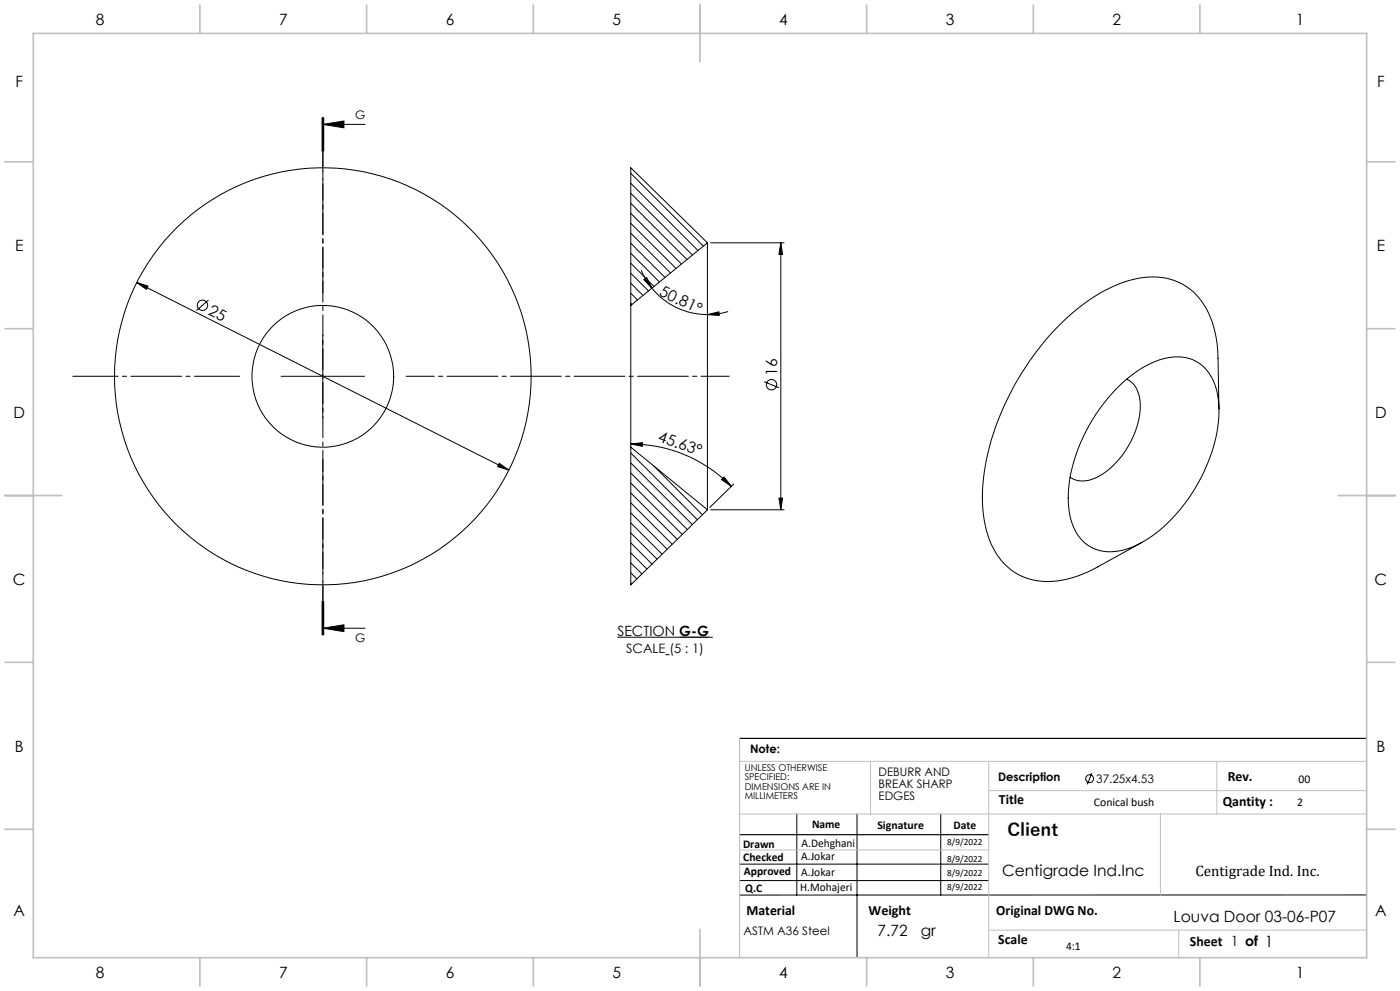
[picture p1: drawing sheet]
<svg xmlns="http://www.w3.org/2000/svg" width="420mm" height="297mm" viewBox="0 0 420 297" stroke-linecap="round" stroke-linejoin="round" font-family="sans-serif">
<g fill="none" stroke="#000" stroke-width=".3">
<path d="M96.6 35.3v10M96.8 37.3l6.4-1v2zM96.8 37.3h12.7M96.9 35.3v10M97.1 35.3v10M189.2 51.9l21.8 21.9M189.2 54.9l20.2 20.2M189.2 57.9l18.6 18.5M189.2 60.9l16.9 16.9M189.2 63.9l15.2 15.2M189.2 66.9l13.6 13.6M189.2 69.9l12 11.9"/>
<path d="M189.2 72.9l10.3 10.2M189.2 75.9l8.6 8.6M189.2 78.9l7 7M212.2 72.8v80M212.2 72.8l-23-22.5v41.2M212.2 72.8l-23 18.7M213.2 72.8h22M234.2 72.8l.6 3.5h-1.1zM234.2 72.8v80M41 84.7l111.6 56.2M41 84.7l3.4 1.1-.5 .9zM62.5 89.9l-3.6 3.2"/>
<path d="M189.2 81.9l5.4 5.3M189.2 84.9l3.7 3.6M189.2 87.9l2 2M189.2 90.8l.4 .4M189.2 91.5v42.5M192.4 81l1.6 3.1 1.6 2.3M193.1 83.8l.9-.6 1.6 3.2zM195.6 86.4a21.3 21.3 0 0 0 16.6 7.9M212.2 94.3l3.5-.9 .1 1.1zM218.4 93.4l-2.7 .6-3.5 .3M84.3 112.8h25.1M96.8 100.3v25"/>
<path d="M229.2 114.4l4.5 1.8M335.4 116a29.3 29.3 0 0 1 16-8.9 11.8 11.8 0 0 1 13.3 8.7 35.7 35.7 0 0 1-2.8 23.9 48.5 48.5 0 0 1-19.1 22.8 16.6 16.6 0 0 1-14.9 1.8 13.5 13.5 0 0 1-7.1-10.9 41.9 41.9 0 0 1 6.2-26.3 53.8 53.8 0 0 1 8.4-11.1zM338 113.6a8.4 8.4 0 0 1 4.1 8.6 26 26 0 0 1-13.6 21.1 7.4 7.4 0 0 1-7.5-.3M149.8 138.8l2.8 2.1-3.3-1.1zM189.2 135.7l20 20M189.2 138.7l18.5 18.5M189.2 134v41.3l23-22.5M189.2 134l23 18.8M189.2 133.1l3.6-.4-.1 1.1zM189.2 133.1a42.3 42.3 0 0 1 30.2 12.7M196.1 139.7l14.6 14.6M365.7 122.6l-.3-15.3a27.7 27.7 0 0 0-6.6-19 18.6 18.6 0 0 0-18.7-4.6 50.9 50.9 0 0 0-24.5 16 80.4 80.4 0 0 0-20.7 45.7 33.1 33.1 0 0 0 4.7 21.5 18.1 18.1 0 0 0 19 7 36.1 36.1 0 0 0 10.7-4l13.3-7.3"/>
<path d="M189.2 141.7l17 17M189.2 144.7l15.5 15.5M189.2 147.7l14 13.9M189.2 150.7l12.4 12.4M189.2 153.7l10.9 10.9M189.2 156.7l9.4 9.4M189.2 159.7l7.9 7.9M213.2 152.8h22M216.5 143.8l.7-.8 2.2 2.8zM220.1 145.1l-7.2 7M233.7 149.3h1.1l-.6 3.5zM189.2 162.7l6.4 6.3"/>
<path d="M189.2 165.7l4.9 4.8M189.2 168.7l3.4 3.3M189.2 171.7l1.9 1.8M189.2 174.7l.3 .3M96.6 180.3v10M96.8 188.3l6.4-1v2zM96.8 188.3h12.7M96.9 180.3v10M97.1 180.3v10zM185.2 191h18.6M199.7 196.2h1.1M212.7 191h1.1"/>
<path d="M327.6 231.7l-1.4 3.4M221.9 259h74.7M239 243.9v24.3M257.1 243.9v43.1M282.2 243.9v24.3M221.9 263.9h74.7M410 268.2h-188.1"/>
<circle cx="60.7" cy="91.5" r="1.56"/>
<circle cx="96.9" cy="112.8" r="62.5"/>
<circle cx="96.9" cy="112.8" r="21.3"/>
<circle cx="231.4" cy="115.3" r="1.55"/>
<circle cx="326.9" cy="233.4" r="1.18"/>
</g>
<path d="M203.8 191h8.9" fill="none" stroke="#000" stroke-width=".4"/>
<path d="M96.9 87.8v-50M71.9 112.8h-50M96.9 137.8v50" fill="none" stroke="#000" stroke-width=".3" stroke-dasharray="15.2 1.3 1.3 1.3" stroke-dashoffset="1.7"/>
<path d="M121.9 112.8h96.8" fill="none" stroke="#000" stroke-width=".3" stroke-dasharray="15.2 1.3 1.3 1.3" stroke-dashoffset="6.8"/>
<path d="M96.9 35.3v155" fill="none" stroke="#000" stroke-width=".3" stroke-dasharray="6.3 1.3 1.3 1.3" stroke-dashoffset="1.9"/>
<path d="M221.9 221.3h188.1M221.9 250.2h74.7" fill="none" stroke="#000" stroke-width=".35"/>
<path d="M221.9 228.2h188.1M261.2 228.2v15.7M296.6 228.2v58.8M296.6 237h113.4M365.1 228.2v15.7M221.9 243.9h188.1M221.9 254.7h74.7M348.1 243.9v24.3M296.6 278.8h113.4M353.6 278.8v8.2" fill="none" stroke="#c0c0c0" stroke-width=".3"/>
<path d="M221.9 221.3v65.7" fill="none" stroke="#c0c0c0" stroke-width=".35"/>
<g fill="none" stroke="#c0c0c0" stroke-width=".5">
<path d="M10 10h400v277h-400zM60 1.5v8.5M110 1.5v8.5M160 1.5v8.5M210 1.5v17M260 1.5v8.5M310 1.5v8.5M360 1.5v8.5M1.5 48.5h8.5M410 48.5h8.5M1.5 98.5h8.5M410 98.5h8.5"/>
<path d="M1.5 148.5h17M401.5 148.5h17M1.5 198.5h8.5M410 198.5h8.5M1.5 248.5h8.5M410 248.5h8.5M210 278.5v17M60 287v8.5M110 287v8.5M160 287v8.5M260 287v8.5M310 287v8.5"/>
<path d="M360 287v8.5"/>
</g>
<g fill="#000">
<path d="M96.8 37.3l6.4-1v2zM96.8 188.3l6.4-1v2z"/>
<path d="M234.2 72.8l.6 3.5h-1.1zM233.7 149.3h1.1l-.6 3.5z"/>
<path d="M193.1 83.8l.9-.6 1.6 3.2zM212.2 94.3l3.5-.9 .1 1.1z"/>
<path d="M149.8 138.8l-.5 1 3.3 1.1zM41 84.7l2.9 2 .5-.9z"/>
<path d="M216.5 143.8l.7-.8 2.2 2.8zM189.2 133.1l3.6-.4-.1 1.1z"/>
</g>
<text font-size="5.3" x="302.2" y="250.7">Client</text>
<g font-size="4.7">
<text x="28.7" y="7.6">8</text>
<text x="83.7" y="7.6">7</text>
<text x="133.7" y="7.6">6</text>
<text x="183.7" y="7.6">5</text>
<text x="233.7" y="7.6">4</text>
<text x="283.7" y="7.6">3</text>
<text x="333.7" y="7.6">2</text>
<text x="388.7" y="7.6">1</text>
<text x="4.6" y="26.1">F</text>
<text x="413.1" y="26.1">F</text>
<text x="4.5" y="75.3">E</text>
<text x="413" y="75.3">E</text>
<text x="197.5" y="88.5" transform="rotate(25 197.5 88.5)">50.81°</text>
<text x="62.3" y="94.2" transform="rotate(27 62.3 94.2)">25</text>
<text x="233.2" y="112.7" transform="rotate(-90 233.2 112.7)">16</text>
<text x="4" y="125.3">D</text>
<text x="412.5" y="125.3">D</text>
<text x="197.2" y="132.2" transform="rotate(19 197.2 132.2)">45.63°</text>
<text x="3.9" y="175.3">C</text>
<text x="412.4" y="175.3">C</text>
<text x="4.4" y="225.3">B</text>
<text x="412.9" y="225.3">B</text>
<text x="300.6" y="262.6">Centigrade Ind.Inc</text>
<text x="4" y="274.6">A</text>
<text x="412.5" y="274.6">A</text>
<text x="263.3" y="280.5">7.72</text>
<text x="276.2" y="280.5">gr</text>
<text x="352.1" y="276.4">Louva Door 03-06-P07</text>
<text x="28.7" y="293.1">8</text>
<text x="83.7" y="293.1">7</text>
<text x="133.7" y="293.1">6</text>
<text x="183.7" y="293.1">5</text>
<text x="233.7" y="293.1">4</text>
<text x="283.7" y="293.1">3</text>
<text x="333.7" y="293.1">2</text>
<text x="388.7" y="293.1">1</text>
</g>
<text font-size="4.5" x="358.6" y="262.6">Centigrade Ind. Inc.</text>
<g font-size="4.2">
<text x="185.2" y="190.5">SECTION G-G</text>
<text x="368.3" y="234.1">Rev.</text>
<text x="299.7" y="240.9">Title</text>
<text x="366.8" y="241.6">Qantity :</text>
<text x="223.9" y="274.2">Material</text>
<text x="260.6" y="274.2">Weight</text>
<text x="298.9" y="274.2">Original DWG No.</text>
<text x="299.5" y="282.8">Scale</text>
<text x="357" y="283.6">Sheet 1 of 1</text>
</g>
<text font-size="3.9" x="187.8" y="195.7">SCALE (5 : 1)</text>
<g font-size="3.5">
<text x="106.5" y="35.7">G</text>
<text x="106.5" y="192.5">G</text>
<text x="225" y="225.7">Note:</text>
<text x="263.6" y="232.6">DEBURR AND</text>
<text x="263.6" y="236.1">BREAK SHARP</text>
<text x="263.6" y="239.7">EDGES</text>
<text x="299.4" y="234.1">Description</text>
<text x="328.9" y="234.7">37.25x4.53</text>
<text x="389.6" y="234.7">00</text>
<text x="328.2" y="241.6">Conical bush</text>
<text x="389.2" y="241.6">2</text>
<text x="243.6" y="248.1">Name</text>
<text x="263.2" y="248.5">Signature</text>
<text x="286" y="248.5">Date</text>
<text x="222.9" y="254">Drawn</text>
<text x="240.4" y="257.8">A.Jokar</text>
<text x="240.5" y="254">A.Dehghani</text>
<text x="223" y="258.1">Checked</text>
<text x="223.2" y="262.1">Approved</text>
<text x="240.4" y="262.4">A.Jokar</text>
<text x="223.6" y="267.4">Q.C</text>
<text x="240.1" y="267.1">H.Mohajeri</text>
<text x="223.1" y="280.2">ASTM A36 Steel</text>
<text x="319.8" y="284.6">4:1</text>
</g>
<g font-size="2.8">
<text x="223.4" y="231">UNLESS OTHERWISE</text>
<text x="223.4" y="233.8">SPECIFIED:</text>
<text x="223.4" y="236.7">DIMENSIONS ARE IN</text>
<text x="223.4" y="239.5">MILLIMETERS</text>
<text x="284.2" y="253.2">8/9/2022</text>
<text x="284.2" y="258.4">8/9/2022</text>
<text x="284.2" y="262.7">8/9/2022</text>
<text x="284.2" y="266.6">8/9/2022</text>
</g>
</svg>
